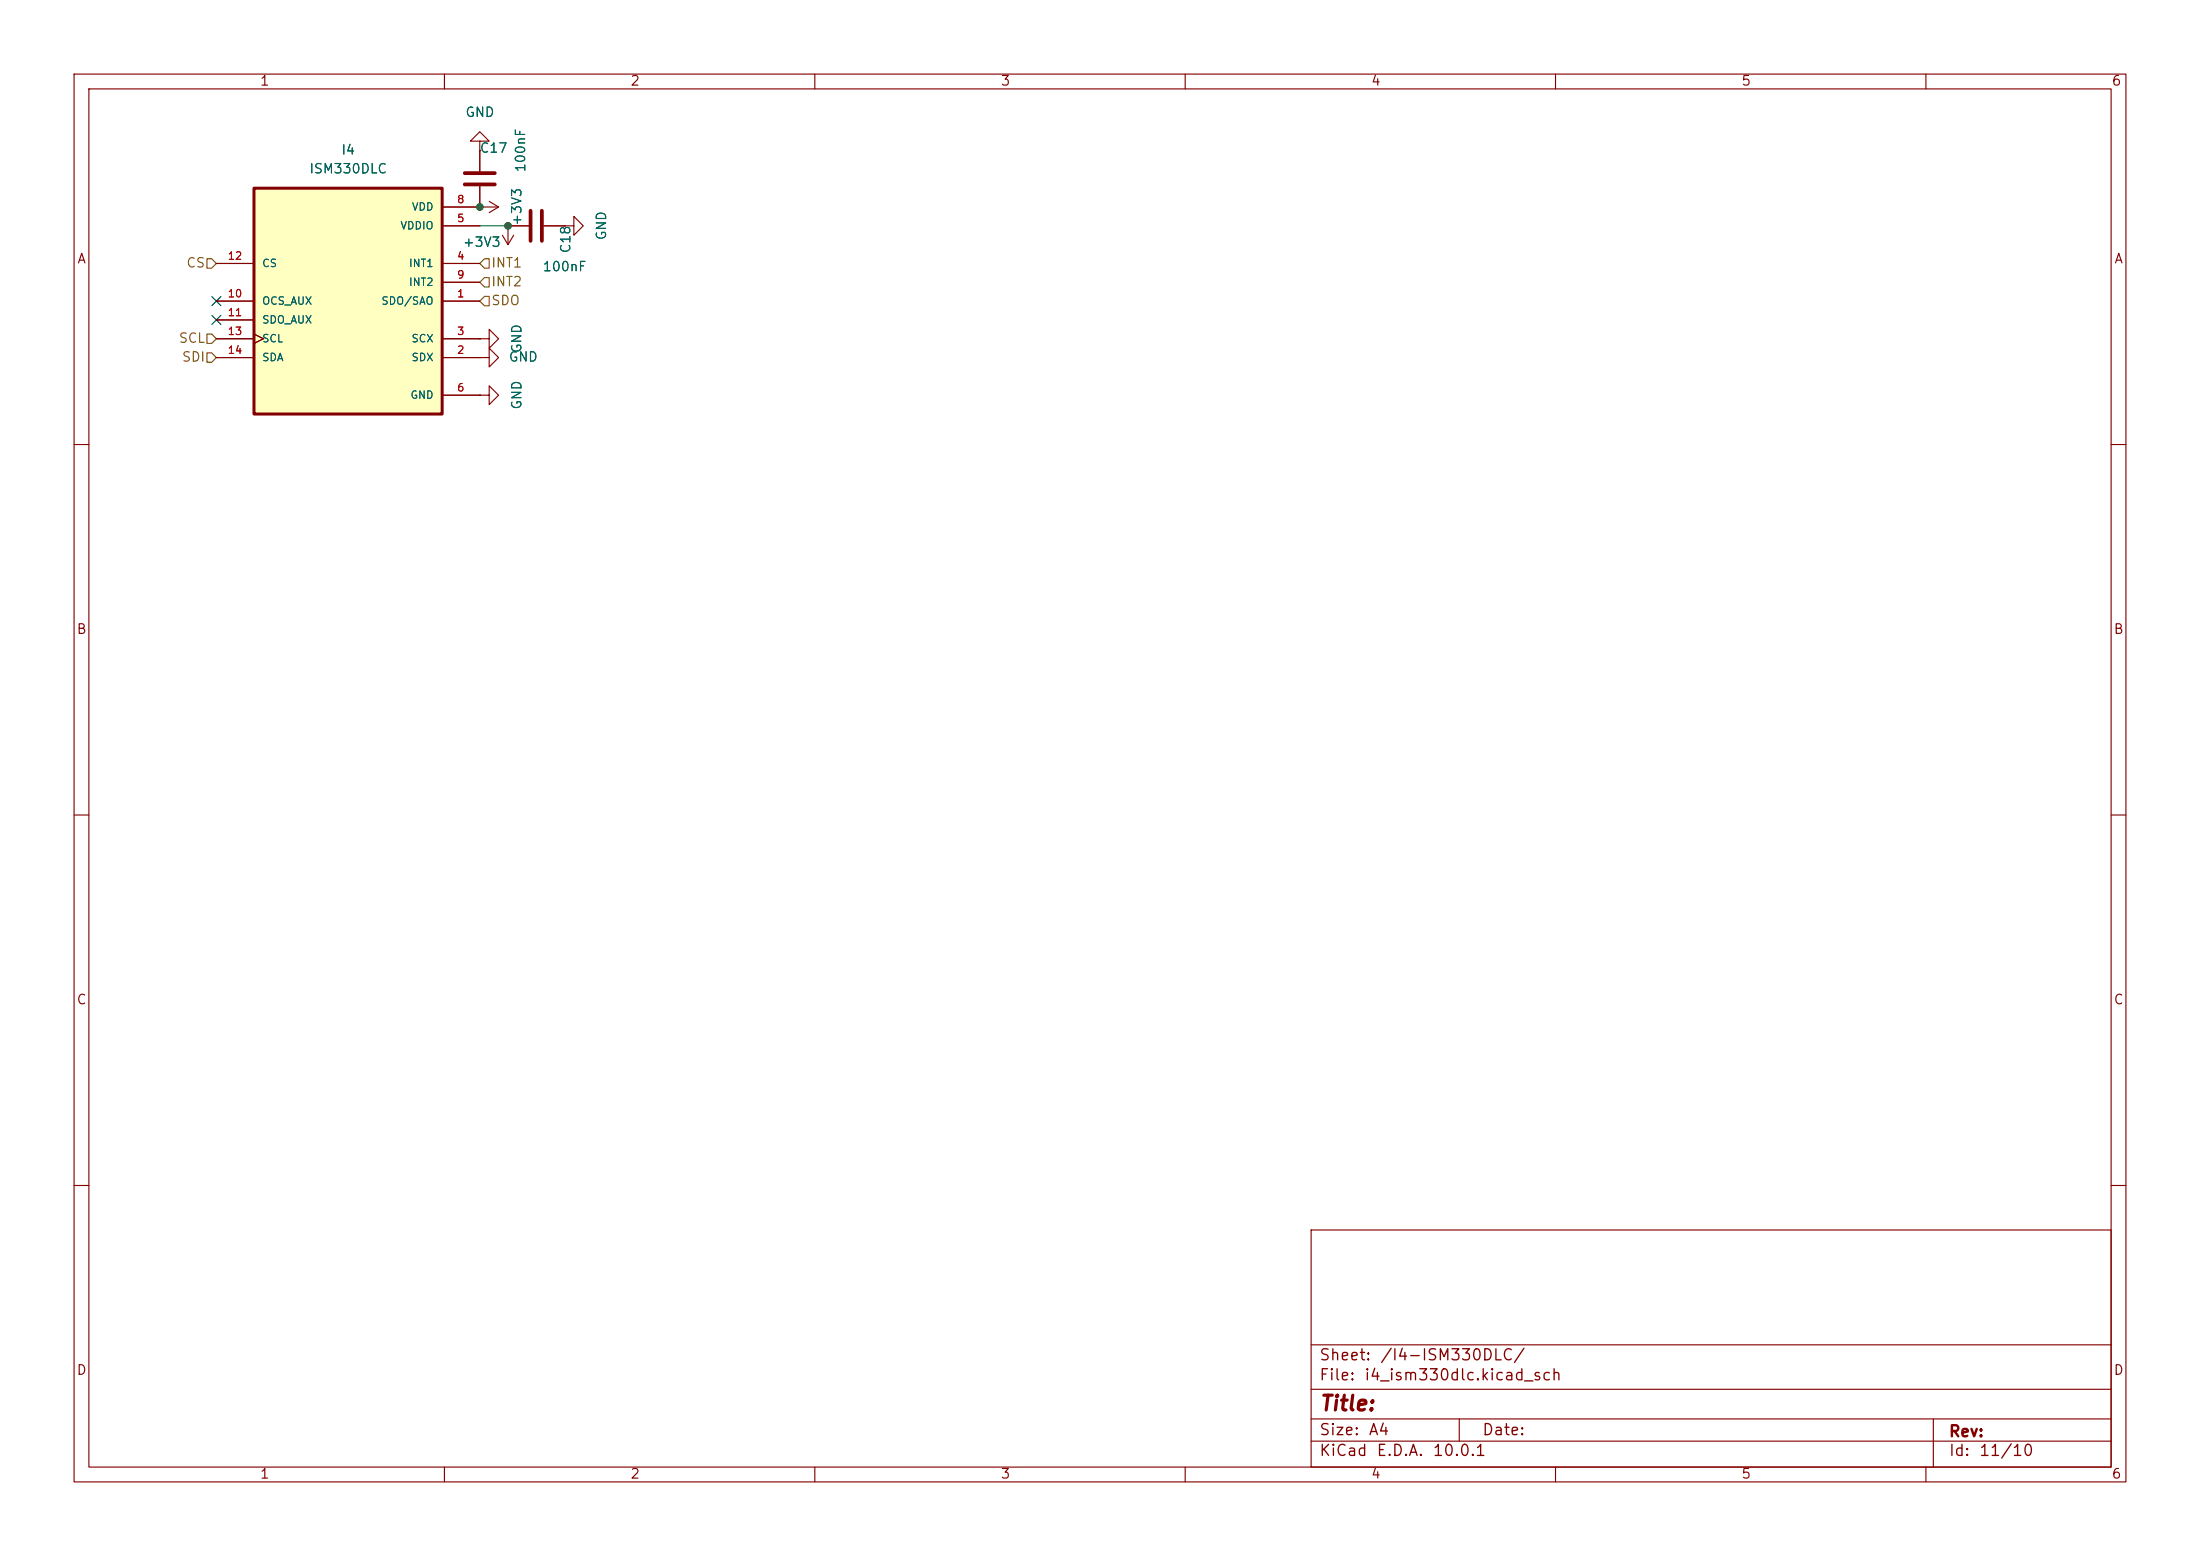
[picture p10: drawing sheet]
<svg xmlns="http://www.w3.org/2000/svg" width="297mm" height="210mm" viewBox="0 0 297 210" stroke-linecap="round" stroke-linejoin="round" font-family="sans-serif">
<g fill="none" stroke="#840000" stroke-width=".15">
<path d="M10 10h277v190h-277zM12 12h273v186h-273zM60 10v2M110 10v2M160 10v2M210 10v2M260 10v2M64.8 53.3h1.2v-1.2l1.3 1.2-1.3 1.3v-1.3M64.8 53.3h.1M64.8 45.7h1.2v-1.2l1.3 1.2-1.3 1.3v-1.3M64.8 45.7h.1M64.8 48.3h1.2v-1.3l1.3 1.3-1.3 1.2v-1.2"/>
<path d="M64.8 48.3h.1M10 60h2M285 60h2M10 110h2M285 110h2M10 160h2M177 166h108v32h-108zM285 160h2M60 198v2M110 198v2M160 198v2M177 194.5h108"/>
<path d="M177 191.5h108M177 187.5h108M177 181.5h108M197 191.5v3M210 198v2M260 198v2M261 191.5v6.5"/>
</g>
<path d="M34.3 25.4h25.4v30.5h-25.4z" fill="#ffffc2"/>
<path d="M34.3 25.4h25.4v30.5h-25.4z" fill="none" stroke="#840000" stroke-width=".41"/>
<g fill="none" stroke="#840000" stroke-width=".15">
<path d="M64.8 19.1h1.2l-1.2-1.3-1.3 1.3h1.3v1.2M29.2 35.6h5.1M59.7 35.6h5.1M59.7 30.5h5.1M59.7 27.9h7.6M59.7 38.1h5.1M64.8 27.9h.1M64.8 20.3h.1M64.8 20.3v2.8M64.8 25.1v2.8M66 27.2l1.3 .7M67.3 27.9l-1.3 .8"/>
<path d="M67.8 31.8l.8 1.2M68.6 30.5h.1M68.6 30.5h2.8M68.6 30.5v2.5M69.3 31.8l-.7 1.2M73.4 30.5h2.8M76.2 30.5h1.3v-1.3l1.2 1.3-1.2 1.3v-1.3M76.2 30.5h.1M29.2 40.6h5.1M29.2 48.3h5.1M29.2 45.7h5.1M29.2 43.2h5.1"/>
<path d="M34.3 45.1l1.3 .6-1.3 .7M59.7 40.6h5.1M59.7 48.3h5.1M59.7 45.7h5.1M59.7 53.3h5.1M64.8 53.3h.1M64.8 45.7h.1M64.8 48.3h.1"/>
</g>
<path d="M62.7 24.9h4.1M62.7 23.4h4.1M71.6 28.4v4.1M73.2 28.4v4.1" fill="none" stroke="#840000" stroke-width=".51"/>
<path d="M27.9 34.9h.7l.6 .7-.6 .6h-.7zM65.4 37.5h.6v1.2h-.6l-.6-.6zM65.4 34.9h.6v1.3h-.6l-.6-.6zM27.9 45.1h.7l.6 .6-.6 .7h-.7zM27.9 47.6h.7l.6 .7-.6 .6h-.7zM65.4 40h.6v1.3h-.6l-.6-.7z" fill="none" stroke="#725600" stroke-width=".15"/>
<path d="M64.8 30.5h3.8" fill="none" stroke="#009600" stroke-width=".15"/>
<path d="M28.6 42.6l1.2 1.2M28.6 40l1.2 1.2M29.8 42.6l-1.2 1.2M29.8 40l-1.2 1.2" fill="none" stroke="#000084" stroke-width=".15"/>
<g fill="#009600" stroke="#009600" stroke-width=".14">
<circle cx="64.8" cy="27.9" r=".46"/>
<circle cx="68.6" cy="30.5" r=".46"/>
</g>
<text font-size="2" fill="#840000" x="178" y="190.9">Title:</text>
<g font-size="1.5" fill="#840000">
<text x="178" y="184">Sheet:</text>
<text x="186.2" y="184">/I4-ISM330DLC/</text>
<text x="178" y="186.7">File:</text>
<text x="184.1" y="186.7">i4_ism330dlc.kicad_sch</text>
<text x="178" y="196.9">KiCad</text>
<text x="178" y="194.1">Size:</text>
<text x="184.7" y="194.1">A4</text>
<text x="185.7" y="196.9">E.D.A.</text>
<text x="193.3" y="196.9">10.0.1</text>
<text x="200" y="194.1">Date:</text>
<text x="263" y="194.3">Rev:</text>
<text x="263" y="196.9">Id:</text>
<text x="267.1" y="196.9">11/10</text>
</g>
<g font-size="1.3" fill="#840000">
<text x="35" y="11.9">1</text>
<text x="85" y="11.9">2</text>
<text x="135" y="11.9">3</text>
<text x="185" y="11.9">4</text>
<text x="235" y="11.9">5</text>
<text x="285" y="11.9">6</text>
<text x="10.3" y="35.9">A</text>
<text x="285.3" y="35.9">A</text>
<text x="10.3" y="85.9">B</text>
<text x="285.3" y="85.9">B</text>
<text x="10.3" y="135.9">C</text>
<text x="285.3" y="135.9">C</text>
<text x="10.3" y="185.9">D</text>
<text x="285.3" y="185.9">D</text>
<text x="35" y="199.9">1</text>
<text x="85" y="199.9">2</text>
<text x="135" y="199.9">3</text>
<text x="185" y="199.9">4</text>
<text x="235" y="199.9">5</text>
<text x="285" y="199.9">6</text>
</g>
<g font-size="1.3" fill="#006464">
<text x="62.7" y="16.1">GND</text>
<text x="41.7" y="23.7">ISM330DLC</text>
<text x="46" y="21.2">I4</text>
<text x="64.7" y="20.9">C17</text>
<text x="71.2" y="23.4" transform="rotate(-90 71.2 23.4)">100nF</text>
<text x="62.4" y="33.6">+3V3</text>
<text x="70.7" y="30.6" transform="rotate(-90 70.7 30.6)">+3V3</text>
<text x="77.3" y="34.3" transform="rotate(-90 77.3 34.3)">C18</text>
<text x="82.1" y="32.5" transform="rotate(-90 82.1 32.5)">GND</text>
<text x="73.2" y="36.9">100nF</text>
<text x="70.7" y="47.8" transform="rotate(-90 70.7 47.8)">GND</text>
<text x="70.7" y="55.4" transform="rotate(-90 70.7 55.4)">GND</text>
</g>
<g font-size="1.3" fill="#725600">
<text x="25.1" y="36.4">CS</text>
<text x="66.2" y="39">INT2</text>
<text x="66.2" y="41.5">SDO</text>
<text x="66.2" y="36.4">INT1</text>
<text x="24" y="46.6">SCL</text>
<text x="24.5" y="49.1">SDI</text>
</g>
<g font-size="1" fill="#006464">
<text x="55.5" y="28.7">VDD</text>
<text x="54" y="31.2">VDDIO</text>
<text x="35.3" y="41.4">OCS_AUX</text>
<text x="35.3" y="36.3">CS</text>
<text x="51.4" y="41.4">SDO/SAO</text>
<text x="55.1" y="36.3">INT1</text>
<text x="55.1" y="38.8">INT2</text>
<text x="35.3" y="43.9">SDO_AUX</text>
<text x="35.3" y="46.5">SCL</text>
<text x="55.5" y="46.5">SCX</text>
<text x="35.3" y="49">SDA</text>
<text x="55.5" y="49">SDX</text>
<text x="55.3" y="54.1">GND</text>
</g>
<g font-size="1" fill="#a90000">
<text x="61.6" y="27.7">8</text>
<text x="30.7" y="35.3">12</text>
<text x="61.6" y="35.3">4</text>
<text x="61.6" y="30.2">5</text>
<text x="30.7" y="40.4">10</text>
<text x="61.6" y="40.4">1</text>
<text x="61.6" y="37.8">9</text>
<text x="30.7" y="42.9">11</text>
<text x="30.7" y="45.5">13</text>
<text x="61.6" y="45.5">3</text>
<text x="30.7" y="48">14</text>
<text x="61.6" y="48">2</text>
<text x="61.6" y="53.1">6</text>
</g>
</svg>
